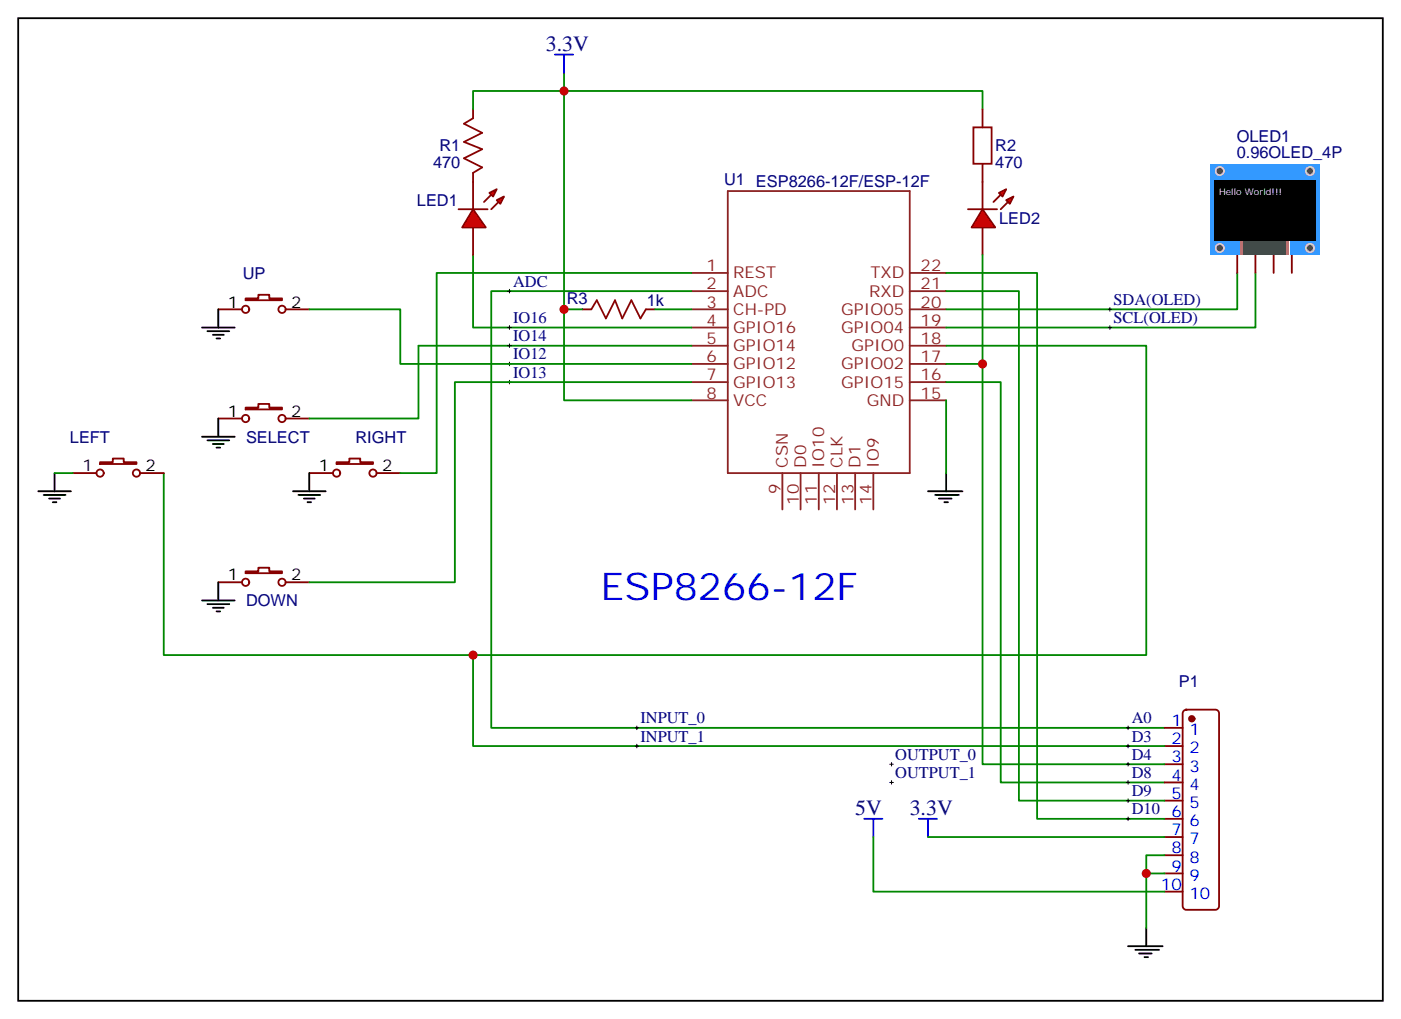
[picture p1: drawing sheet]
<svg xmlns="http://www.w3.org/2000/svg" width="272mm" height="198mm" viewBox="0 0 272 198" stroke-linecap="round" stroke-linejoin="round" font-family="sans-serif">
<g fill="none" stroke="#8c2424" stroke-width=".35">
<path d="M141.1 37h35.3v54.7h-35.3zM134.1 52.9h7M134.1 56.4h7M134.1 60h7M176.4 52.9h7M176.4 56.4h7M176.4 60h7M134.1 63.5h7M134.1 67h7M134.1 77.6h7M134.1 70.6h7M134.1 74.1h7"/>
<path d="M176.4 63.5h7M176.4 67h7M176.4 77.6h7M176.4 70.6h7M176.4 74.1h7M151.7 91.7v7.1M155.2 91.7v7.1M158.7 91.7v7.1M162.3 91.7v7.1M165.8 91.7v7.1M169.3 91.7v7.1"/>
</g>
<path d="M114.7 60l1-1.8 1.8 3.5 1.7-3.5 1.4 3.5 1.8-3.5 1.8 3.5 1-1.7" fill="none" stroke="#a10000" stroke-width=".35"/>
<g fill="none" stroke="#870000" stroke-width=".35">
<path d="M42.3 60h4.6M47.6 57.9h2.5v-.7h2.1v.7h2.5v.3h-7.1zM55.4 60h4.6M112.9 60h1.8M125.2 60h1.8M14.1 91.7h4.6M19.4 89.6h2.5v-.7h2.1v.7h2.5v.4h-7.1zM27.2 91.7h4.5M60 91.7h4.6M65.3 89.6h2.4v-.7h2.1v.7h2.5v.4h-7zM73 91.7h4.6M42.3 112.9h4.6"/>
<path d="M47.6 110.8h2.5v-.7h2.1v.7h2.5v.3h-7.1zM55.4 112.9h4.6"/>
<circle cx="47.6" cy="60" r=".71"/>
<circle cx="54.7" cy="60" r=".71"/>
<circle cx="19.4" cy="91.7" r=".71"/>
<circle cx="26.5" cy="91.7" r=".71"/>
<circle cx="65.3" cy="91.7" r=".71"/>
<circle cx="72.3" cy="91.7" r=".71"/>
<circle cx="47.6" cy="112.9" r=".71"/>
<circle cx="54.7" cy="112.9" r=".71"/>
</g>
<path d="M109.4 14.1v63.5h24.7M60 60h17.6v10.6h56.5M91.7 49.4v14.1h42.4M127 60h7.1M134.1 56.4h-38.9v84.7h130.6M134.1 52.9h-49.4v38.8h-7.1M239.9 52.9v7.1h-56.5M243.4 52.9v10.6h-60M81.1 67h53M134.1 74.1h-45.9v38.8h-28.2M183.4 74.1h10.6v77.6h31.8M183.4 67h38.8v60h-190.5v-35.3" fill="none" stroke="#008700" stroke-width=".35"/>
<path d="M3.5 3.5h264.6v190.5h-264.6zM7.4 95.2h6.4M8.5 96h4.2M9.5 96.7h2.1M10.2 97.4h.7M10.6 91.7v3.5M179.9 95.2h6.7M181.3 96h4.6M182 96.7h2.5M183.1 97.4h.7M183.4 91.7v3.5" fill="none" stroke="#000" stroke-width=".35"/>
<path d="M107.6 10.6h3.5M109.4 10.6v3.5" fill="none" stroke="#00f" stroke-width=".35"/>
<g fill="none" stroke="#000" stroke-width=".19">
<path d="M98.4 56.4h.7M98.8 56.1v.7M214.8 60h.7M215.2 59.6v.7M98.4 63.5h.7M98.4 67h.7M98.4 70.6h.7M98.4 74.1h.7M98.8 63.1v.8M98.8 66.7v.7M98.8 70.2v.7M98.8 73.7v.7"/>
<path d="M214.8 63.5h.7M215.2 63.1v.8"/>
</g>
<g fill="#f00" stroke="#870000" stroke-width=".35">
<path d="M91.7 40.6l2.5 3.5h-4.6z"/>
<path d="M88.9 40.6h5.6z"/>
</g>
<g fill="#870000" stroke="#870000" stroke-width=".35">
<path d="M96.7 39.2l-1.5 1.4z"/>
<path d="M93.8 39.2l1.4-1.5z"/>
</g>
<g fill="#f00" stroke="#870000" stroke-width=".35">
<path d="M96.3 38.8l1.4-.7-.7 1.4z"/>
<path d="M94.9 37.4l1.4-.7-.7 1.4z"/>
</g>
<path d="M91.7 21.2v1.7M91.7 33.5v7.1M91.7 44.1v5.3" fill="none" stroke="#870000" stroke-width=".35"/>
<path d="M109.4 17.6h-17.7v3.6M109.4 60h3.5" fill="none" stroke="#008700" stroke-width=".35"/>
<path d="M91.7 22.9l-1.7 1.1 3.5 1.8-3.5 1.7 3.5 1.4-3.5 1.8 3.5 1.8-1.8 1" fill="none" stroke="#a10000" stroke-width=".35"/>
<g fill="#f00" stroke="#870000" stroke-width=".35">
<path d="M190.5 40.6l2.5 3.5h-4.6z"/>
<path d="M187.7 40.6h5.6z"/>
</g>
<g fill="#870000" stroke="#870000" stroke-width=".35">
<path d="M195.4 39.2l-1.4 1.4z"/>
<path d="M192.6 39.2l1.4-1.5z"/>
</g>
<g fill="#f00" stroke="#870000" stroke-width=".35">
<path d="M195.1 38.8l1.4-.7-.7 1.4z"/>
<path d="M193.7 37.4l1.4-.7-.7 1.4z"/>
</g>
<path d="M190.5 35.3v5.3M190.5 44.1v5.3M239.9 49.4v3.5M243.4 49.4v3.5M246.9 49.4v3.5M250.5 49.4v3.5" fill="none" stroke="#870000" stroke-width=".35"/>
<path d="M109.4 17.6h81.1v3.6M190.5 49.4v21.2h-7.1" fill="none" stroke="#008700" stroke-width=".35"/>
<path d="M234.6 31.8h21.2v17.6h-21.2z" fill="#39f"/>
<g fill="#666" stroke="#ccc" stroke-width=".35">
<circle cx="236.5" cy="48.1" r=".81"/>
<circle cx="254" cy="48.1" r=".81"/>
<circle cx="236.5" cy="33.2" r=".81"/>
<circle cx="254" cy="33.2" r=".81"/>
</g>
<path d="M240.4 46.6h9.5v2.8h-9.5z" fill="#fff"/>
<g fill="#fc0">
<path d="M240.5 46.6h.4v2.8h-.4z"/>
<path d="M249.4 46.6h.5v2.8h-.5z"/>
</g>
<path d="M241 46.6h8.3v2.8h-8.3z" fill="#333"/>
<path d="M235.3 34.9h19.8v11.7h-19.8z" fill="#000"/>
<g fill="none" stroke="#870000" stroke-width=".35">
<path d="M190.5 21.2v3.5M190.5 31.8v3.5M47.6 79h2.5v-.7h2.1v.7h2.5v.4h-7.1zM42.3 81.1h4.6M55.4 81.1h4.6M229.5 137.8l.5-.2h5.7a.71 .71 0 0 1 .7 .7v37.4a.76 .76 0 0 1-.7 .7h-5.7a.76 .76 0 0 1-.7-.7v-37.4zM225.8 141.1h3.5M225.8 144.6h3.5M225.8 148.2h3.5M225.8 151.7h3.5M225.8 155.2h3.5M225.8 158.8h3.5"/>
<path d="M225.8 162.3h3.5M225.8 165.8h3.5M225.8 169.3h3.5M225.8 172.9h3.5"/>
<circle cx="47.6" cy="81.1" r=".71"/>
<circle cx="54.7" cy="81.1" r=".71"/>
</g>
<circle cx="231.1" cy="139.3" r=".53" fill="#870000" stroke="#870000" stroke-width=".35"/>
<path d="M183.4 56.4h14.2v98.8h28.2M183.4 52.9h17.7v105.9h24.7M81.1 67v14.1h-21.1M183.4 77.6v14.1M190.5 70.6v77.6h35.3M10.6 91.7h3.5M91.7 127v17.6h134.1M169.3 162.3v10.6h56.5M179.9 162.3h45.9M222.2 169.3h3.6M225.8 165.8h-3.6v14.1" fill="none" stroke="#008700" stroke-width=".35"/>
<path d="M167.6 158.8h3.5M169.3 158.8v3.5M178.2 158.8h3.5M179.9 158.8v3.5" fill="none" stroke="#00f" stroke-width=".35"/>
<g fill="none" stroke="#000" stroke-width=".35">
<path d="M42.3 60v3.5M39.2 63.5h6.3M40.2 64.2h4.2M41.3 64.9h2.1M42 65.6h.7M39.2 84.7h6.3M40.2 85.4h4.2M41.3 86.1h2.1M42 86.8h.7M42.3 81.1v3.6M56.8 95.2h6.3M57.9 96h4.2"/>
<path d="M58.9 96.7h2.1M59.6 97.4h.7M60 91.7v3.5M39.2 116.4h6.3M40.2 117.1h4.2M41.3 117.8h2.1M42 118.5h.7M42.3 112.9v3.5M222.2 179.9v3.5M218.7 183.4h6.7M220.1 184.1h4.6M220.8 184.9h2.5"/>
<path d="M221.9 185.6h.7"/>
</g>
<g fill="none" stroke="#000" stroke-width=".19">
<path d="M123.1 141.1h.7M123.1 144.6h.7M123.5 140.8v.7M123.5 144.3v.7M172.5 148.2h.7M172.5 151.7h.7M172.9 147.8v.7M172.9 151.3v.7M218.4 141.1h.7M218.4 144.6h.7M218.4 148.2h.7M218.4 151.7h.7"/>
<path d="M218.4 155.2h.7M218.4 158.8h.7M218.7 140.8v.7M218.7 144.3v.7M218.7 147.8v.7M218.7 151.3v.7M218.7 154.9v.7M218.7 158.4v.7"/>
</g>
<path d="M188.7 24.7h3.6v7.1h-3.6z" fill="none" stroke="#a10000" stroke-width=".35"/>
<g fill="#c00">
<circle cx="109.4" cy="60" r=".88"/>
<circle cx="109.4" cy="17.6" r=".88"/>
<circle cx="91.7" cy="127" r=".88"/>
<circle cx="190.5" cy="70.6" r=".88"/>
<circle cx="222.3" cy="169.3" r=".88"/>
</g>
<text font-size="7.4" fill="#00f" x="116.4" y="116.4">ESP8266-12F</text>
<g font-size="4.2" fill="#000080">
<text x="105.8" y="9.9">3.3V</text>
<text x="165.8" y="158">5V</text>
<text x="176.4" y="158">3.3V</text>
</g>
<g font-size="3.2" fill="#000080">
<text x="85.2" y="29.4">R1</text>
<text x="193" y="29.4">R2</text>
<text x="239.8" y="27.5">OLED1</text>
<text x="84" y="32.5">470</text>
<text x="140.4" y="35.8">U1 ESP8266-12F/ESP-12F</text>
<text x="193" y="32.6">470</text>
<text x="239.8" y="30.7">0.96OLED_4P</text>
<text x="80.8" y="40">LED1</text>
<text x="193.7" y="43.5">LED2</text>
<text x="47.1" y="54.1">UP</text>
<text x="99.5" y="55.6">ADC</text>
<text x="109.9" y="58.9">R3</text>
<text x="125.4" y="59.3">1k</text>
<text x="215.9" y="59.1">SDA(OLED)</text>
<text x="99.5" y="62.6">IO16</text>
<text x="215.9" y="62.6">SCL(OLED)</text>
<text x="99.5" y="66.1">IO14</text>
<text x="99.5" y="69.7">IO12</text>
<text x="99.5" y="73.2">IO13</text>
<text x="13.6" y="85.8">LEFT</text>
<text x="47.7" y="85.8">SELECT</text>
<text x="68.9" y="85.8">RIGHT</text>
<text x="47.7" y="117.6">DOWN</text>
<text x="228.5" y="133.2">P1</text>
<text x="124.2" y="140.2">INPUT_0</text>
<text x="124.2" y="143.8">INPUT_1</text>
<text x="219.4" y="140.2">A0</text>
<text x="219.4" y="143.8">D3</text>
<text x="173.6" y="147.3">OUTPUT_0</text>
<text x="219.4" y="147.3">D4</text>
<text x="173.6" y="150.8">OUTPUT_1</text>
<text x="219.4" y="150.8">D8</text>
<text x="219.4" y="154.3">D9</text>
<text x="219.4" y="157.9">D10</text>
</g>
<g font-size="3.2" fill="#8d2323">
<text x="137" y="52.6">1</text>
<text x="142.2" y="54">REST</text>
<text x="168.8" y="54">TXD</text>
<text x="178.5" y="52.6">22</text>
<text x="137" y="56.1">2</text>
<text x="137" y="59.6">3</text>
<text x="142.2" y="57.5">ADC</text>
<text x="168.5" y="57.5">RXD</text>
<text x="178.5" y="59.6">20</text>
<text x="178.5" y="56.1">21</text>
<text x="137" y="63.1">4</text>
<text x="142.2" y="64.6">GPIO16</text>
<text x="142.2" y="61">CH-PD</text>
<text x="163.1" y="64.6">GPIO04</text>
<text x="163.1" y="61">GPIO05</text>
<text x="178.5" y="63.1">19</text>
<text x="137" y="66.7">5</text>
<text x="137" y="70.2">6</text>
<text x="142.2" y="68.1">GPIO14</text>
<text x="142.2" y="71.6">GPIO12</text>
<text x="163.1" y="71.6">GPIO02</text>
<text x="165.1" y="68.1">GPIO0</text>
<text x="178.5" y="70.2">17</text>
<text x="178.5" y="66.7">18</text>
<text x="137" y="73.7">7</text>
<text x="137" y="77.3">8</text>
<text x="142.2" y="75.1">GPIO13</text>
<text x="163.1" y="75.1">GPIO15</text>
<text x="178.5" y="77.3">15</text>
<text x="178.5" y="73.7">16</text>
<text x="142.2" y="78.7">VCC</text>
<text x="168" y="78.7">GND</text>
<text x="151.3" y="95.9" transform="rotate(-90 151.3 95.9)">9</text>
<text x="152.8" y="90.7" transform="rotate(-90 152.8 90.7)">CSN</text>
<text x="156.3" y="90.7" transform="rotate(-90 156.3 90.7)">D0</text>
<text x="159.8" y="90.7" transform="rotate(-90 159.8 90.7)">IO10</text>
<text x="163.3" y="90.7" transform="rotate(-90 163.3 90.7)">CLK</text>
<text x="166.9" y="90.7" transform="rotate(-90 166.9 90.7)">D1</text>
<text x="170.4" y="90.7" transform="rotate(-90 170.4 90.7)">IO9</text>
<text x="154.9" y="97.9" transform="rotate(-90 154.9 97.9)">10</text>
<text x="158.4" y="97.9" transform="rotate(-90 158.4 97.9)">11</text>
<text x="161.9" y="97.9" transform="rotate(-90 161.9 97.9)">12</text>
<text x="165.5" y="97.9" transform="rotate(-90 165.5 97.9)">13</text>
<text x="169" y="97.9" transform="rotate(-90 169 97.9)">14</text>
</g>
<g font-size="3.2">
<text x="44.2" y="59.6">1</text>
<text x="56.4" y="59.6">2</text>
<text x="44.2" y="80.8">1</text>
<text x="56.4" y="80.8">2</text>
<text x="16" y="91.4">1</text>
<text x="28.2" y="91.4">2</text>
<text x="61.8" y="91.4">1</text>
<text x="74.1" y="91.4">2</text>
<text x="44.2" y="112.5">1</text>
<text x="56.4" y="112.5">2</text>
</g>
<g font-size="3.2" fill="#00f">
<text x="227.1" y="140.8">1</text>
<text x="230.6" y="142.5">1</text>
<text x="227.1" y="144.3">2</text>
<text x="227.1" y="147.8">3</text>
<text x="230.6" y="146">2</text>
<text x="230.6" y="149.6">3</text>
<text x="227.1" y="151.3">4</text>
<text x="227.1" y="154.9">5</text>
<text x="230.6" y="153.1">4</text>
<text x="227.1" y="158.4">6</text>
<text x="227.1" y="161.9">7</text>
<text x="230.6" y="156.6">5</text>
<text x="230.6" y="160.2">6</text>
<text x="227.1" y="165.5">8</text>
<text x="230.6" y="163.7">7</text>
<text x="230.6" y="167.2">8</text>
<text x="225.1" y="172.5">10</text>
<text x="227.1" y="169">9</text>
<text x="230.6" y="170.7">9</text>
<text x="230.6" y="174.3">10</text>
</g>
<text font-size="1.8" fill="#fff" x="236.4" y="37.7">Hello World!!!</text>
</svg>
